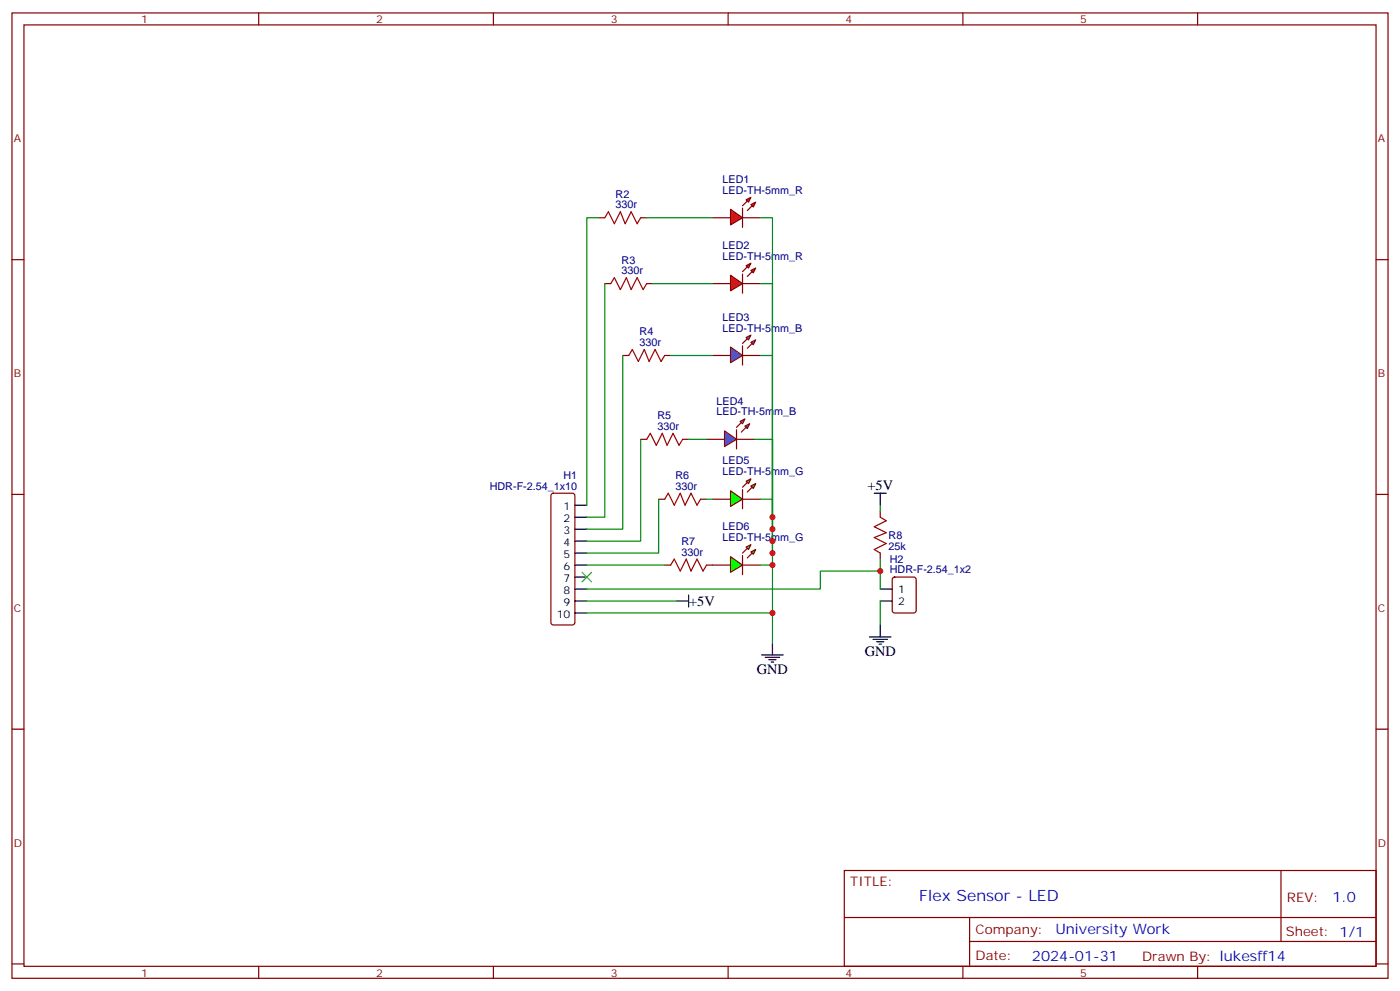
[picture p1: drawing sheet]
<svg xmlns="http://www.w3.org/2000/svg" width="412mm" height="292mm" viewBox="0 0 412 292" stroke-linecap="round" stroke-linejoin="round" font-family="sans-serif">
<g fill="none" stroke="#870000" stroke-width=".35">
<path d="M3.5 3.8h405.4v284.3h-405.4zM7.1 7.3h398.2v277.3h-398.2zM76.2 3.8v3.5M145.3 3.8v3.5M214.5 3.8v3.5M283.6 3.8v3.5M352.8 3.8v3.5M3.5 76.5h3.6M176.4 64.1h1.8M188.7 64.1h1.8M405.3 76.5h3.6M3.5 145.6h3.6"/>
<path d="M162.5 145.5l.5-.2h5.6l.5 .2 .2 .5v37.4l-.2 .5-.5 .2h-5.6l-.5-.3-.2-.4v-37.4zM405.3 145.6h3.6M3.5 214.8h3.6M405.3 214.8h3.6M248.7 256.4h156.6v28.2h-156.6zM377.3 256.4v20.9M248.7 270.2h156.5M285.6 277.3h119.6M285.6 270.2v14.2M3.5 283.9h3.6M76.2 284.6v3.5M145.3 284.6v3.5"/>
<path d="M214.5 284.6v3.5M283.6 284.6v3.5M352.8 284.6v3.5M405.3 283.9h3.6"/>
</g>
<path d="M169.3 148.8h3.6M169.3 152.3h3.6M169.3 155.9h3.6M169.3 159.4h3.6M169.3 162.9h3.6M169.3 166.4h3.6M169.3 170h3.6M169.3 173.5h3.6M169.3 177h3.6M169.3 180.6h3.6" fill="none" stroke="#000" stroke-width=".35"/>
<path d="M178.2 64.1l1-1.7 1.8 3.5 1.7-3.5 1.4 3.5 1.8-3.5 1.8 3.5 1-1.8" fill="none" stroke="#a10000" stroke-width=".35"/>
<g fill="#f00" stroke="#870000" stroke-width=".35">
<path d="M215.2 61.7l3.5 2.4-3.5 2.2z"/>
<path d="M218.7 61.3v5.7z"/>
</g>
<g fill="#870000" stroke="#870000" stroke-width=".35">
<path d="M218.7 60.6l1.4-1.4z"/>
<path d="M220.1 62l1.4-1.4z"/>
</g>
<g fill="#f00" stroke="#870000" stroke-width=".35">
<path d="M219.8 58.8l1.4-.7-.7 1.4z"/>
<path d="M221.2 60.3l1.4-.8-.7 1.5z"/>
</g>
<path d="M209.9 64.1h5.3M218.7 64.1h5.3M178.2 83.5h1.7M190.5 83.5h1.8M183.4 104.7h1.8M195.8 104.7h1.8M188.7 129.4h1.8M201.1 129.4h1.7M194 147h1.8M206.4 147h1.7M195.8 166.4h1.8M208.1 166.4h1.8" fill="none" stroke="#870000" stroke-width=".35"/>
<path d="M179.9 83.5l1.1-1.7 1.7 3.5 1.8-3.5 1.4 3.5 1.8-3.5 1.7 3.5 1.1-1.8M185.2 104.7l1.1-1.8 1.7 3.6 1.8-3.6 1.4 3.6 1.8-3.6 1.7 3.6 1.1-1.8M190.5 129.4l1.1-1.8 1.7 3.6 1.8-3.6 1.4 3.6 1.8-3.6 1.7 3.6 1.1-1.8M195.8 147l1-1.7 1.8 3.5 1.8-3.5 1.4 3.5 1.8-3.5 1.7 3.5 1.1-1.8M197.6 166.4l1-1.7 1.8 3.5 1.7-3.5 1.5 3.5 1.7-3.5 1.8 3.5 1-1.8" fill="none" stroke="#a10000" stroke-width=".35"/>
<g fill="#f00" stroke="#870000" stroke-width=".35">
<path d="M215.2 81.1l3.5 2.4-3.5 2.2z"/>
<path d="M218.7 80.7v5.7z"/>
</g>
<g fill="#870000" stroke="#870000" stroke-width=".35">
<path d="M218.7 80l1.4-1.4z"/>
<path d="M221.5 80l-1.4 1.4z"/>
</g>
<g fill="#f00" stroke="#870000" stroke-width=".35">
<path d="M219.8 78.2l1.4-.7-.7 1.5z"/>
<path d="M221.2 79.7l1.4-.7-.7 1.4z"/>
</g>
<path d="M209.9 83.5h5.3M218.7 83.5h5.3M209.9 104.7h5.3M218.7 104.7h5.3" fill="none" stroke="#870000" stroke-width=".35"/>
<g fill="#09f" stroke="#870000" stroke-width=".35">
<path d="M221.2 100.8l1.4-.7-.7 1.4z"/>
<path d="M219.8 99.4l1.4-.7-.7 1.4z"/>
</g>
<g fill="#870000" stroke="#870000" stroke-width=".35">
<path d="M220.1 102.6l1.4-1.4z"/>
<path d="M218.7 101.2l1.4-1.4z"/>
</g>
<path d="M218.7 101.9v5.6z" fill="#f00" stroke="#870000" stroke-width=".35"/>
<path d="M215.2 102.2l3.5 2.5-3.5 2.1z" fill="#09f" stroke="#870000" stroke-width=".35"/>
<path d="M208.1 129.4h5.3M217 129.4h5.2" fill="none" stroke="#870000" stroke-width=".35"/>
<g fill="#09f" stroke="#870000" stroke-width=".35">
<path d="M219.4 125.5l1.4-.7-.7 1.4z"/>
<path d="M218 124.1l1.4-.7-.7 1.4z"/>
</g>
<g fill="#870000" stroke="#870000" stroke-width=".35">
<path d="M218.4 127.3l1.4-1.4z"/>
<path d="M217 125.9l1.4-1.4z"/>
</g>
<path d="M217 126.6v5.6z" fill="#f00" stroke="#870000" stroke-width=".35"/>
<path d="M213.4 126.9l3.6 2.5-3.6 2.1z" fill="#09f" stroke="#870000" stroke-width=".35"/>
<path d="M209.9 147h5.3M218.7 147h5.3" fill="none" stroke="#870000" stroke-width=".35"/>
<g fill="#0f0" stroke="#870000" stroke-width=".35">
<path d="M221.2 143.2l1.4-.7-.7 1.4z"/>
<path d="M219.8 141.7l1.4-.7-.7 1.5z"/>
</g>
<g fill="#870000" stroke="#870000" stroke-width=".35">
<path d="M220.1 144.9l1.4-1.4z"/>
<path d="M218.7 143.5l1.4-1.4z"/>
</g>
<path d="M218.7 144.2v5.7z" fill="#f00" stroke="#870000" stroke-width=".35"/>
<path d="M215.2 144.6l3.5 2.4-3.5 2.2z" fill="#0f0" stroke="#870000" stroke-width=".35"/>
<path d="M209.9 166.4h5.3M218.7 166.4h5.3" fill="none" stroke="#870000" stroke-width=".35"/>
<g fill="#0f0" stroke="#870000" stroke-width=".35">
<path d="M221.2 162.6l1.4-.7-.7 1.4z"/>
<path d="M219.8 161.1l1.4-.7-.7 1.5z"/>
</g>
<g fill="#870000" stroke="#870000" stroke-width=".35">
<path d="M220.1 164.3l1.4-1.4z"/>
<path d="M218.7 162.9l1.4-1.4z"/>
</g>
<path d="M218.7 163.6v5.7z" fill="#f00" stroke="#870000" stroke-width=".35"/>
<path d="M215.2 164l3.5 2.4-3.5 2.2z" fill="#0f0" stroke="#870000" stroke-width=".35"/>
<g fill="none" stroke="#000" stroke-width=".35">
<path d="M257.5 145.3h3.6M259.3 145.3v3.5M199.3 177h3.5M202.8 175.3v3.5M259.3 177h3.5M259.3 173.5h3.5M224.4 192.9h6.3M225.4 193.6h4.3M226.5 194.3h2.1M227.2 195h.7M227.5 189.4v3.5M256.1 187.6h6.4"/>
<path d="M257.2 188.3h4.2M258.2 189h2.1M258.9 189.7h.7M259.3 184.1v3.5"/>
</g>
<g fill="none" stroke="#008700" stroke-width=".35">
<path d="M176.4 64.1h-3.5v84.7M190.5 64.1h19.4M224 64.1h3.5v125.3M178.2 83.5v68.8h-5.3M192.3 83.5h17.6M224 83.5h3.5v68.8M183.4 104.7v51.2h-10.5M197.6 104.7h12.3M224 104.7h3.5v51.2M188.7 129.4v30h-15.8M202.8 129.4h5.3M222.2 129.4h5.3v30"/>
<path d="M194 147v15.9h-21.1M208.1 147h1.8M224 147h3.5v15.9M259.3 148.8v1.8M172.9 166.4h22.9M172.9 177h26.4M224 166.4h3.5M259.3 168.2h-17.6v5.3h-68.8M259.3 164.7v8.8M259.3 177v7.1M172.9 180.6h54.6"/>
</g>
<path d="M259.3 150.6v1.7M259.3 162.9v1.8M263.1 170.2l.4-.2h5.7l.6 .4 .1 9.4-.5 .7-5.9 .1-.6-.5-.1-9.4z" fill="none" stroke="#870000" stroke-width=".35"/>
<path d="M259.3 152.3l1.8 1.1-3.6 1.8 3.6 1.7-3.6 1.4 3.6 1.8-3.6 1.8 1.8 1" fill="none" stroke="#a10000" stroke-width=".35"/>
<path d="M171.4 168.6l2.9 2.8M174.3 168.6l-2.9 2.8" fill="none" stroke="#3c3" stroke-width=".35"/>
<g fill="#c00">
<circle cx="259.3" cy="168.2" r=".88"/>
<circle cx="227.5" cy="162.9" r=".88"/>
<circle cx="227.5" cy="155.9" r=".88"/>
<circle cx="227.5" cy="152.3" r=".88"/>
<circle cx="227.5" cy="180.6" r=".88"/>
<circle cx="227.5" cy="166.4" r=".88"/>
<circle cx="227.5" cy="159.4" r=".88"/>
</g>
<text font-size="4.6" fill="#00f" x="270.8" y="265.4">Flex Sensor - LED</text>
<g font-size="4.2">
<text x="255.5" y="144.2">+5V</text>
<text x="203" y="178.5">+5V</text>
<text x="254.7" y="193.3">GND</text>
<text x="223" y="198.5">GND</text>
</g>
<g font-size="4.2" fill="#00f">
<text x="392.5" y="265.7">1.0</text>
<text x="310.9" y="275.2">University Work</text>
<text x="304" y="283">2024-01-31</text>
</g>
<g font-size="3.9" fill="#800">
<text x="250.5" y="261">TITLE:</text>
<text x="379.1" y="265.7">REV:</text>
<text x="287.4" y="275.2">Company:</text>
<text x="378.7" y="275.8">Sheet: 1/1</text>
<text x="287.4" y="282.9">Date:</text>
<text x="336.4" y="282.9">Drawn By: lukesff14</text>
</g>
<g font-size="3.2" fill="#800">
<text x="41.6" y="6.8">1</text>
<text x="110.8" y="6.8">2</text>
<text x="179.9" y="6.8">3</text>
<text x="249.1" y="6.8">4</text>
<text x="318.2" y="6.8">5</text>
<text x="4.1" y="41.9">A</text>
<text x="405.9" y="41.9">A</text>
<text x="4.1" y="111.1">B</text>
<text x="405.9" y="111.1">B</text>
<text x="4.1" y="180.2">C</text>
<text x="405.9" y="180.2">C</text>
<text x="4.1" y="249.3">D</text>
<text x="405.9" y="249.3">D</text>
<text x="41.6" y="287.6">1</text>
<text x="110.8" y="287.6">2</text>
<text x="179.9" y="287.6">3</text>
<text x="249.1" y="287.6">4</text>
<text x="318.2" y="287.6">5</text>
</g>
<g font-size="3.2" fill="#000080">
<text x="181.3" y="58.2">R2</text>
<text x="212.8" y="57.1">LED-TH-5mm_R</text>
<text x="212.8" y="54">LED1</text>
<text x="181.3" y="61.3">330r</text>
<text x="183.1" y="77.6">R3</text>
<text x="212.8" y="76.5">LED-TH-5mm_R</text>
<text x="212.8" y="73.4">LED2</text>
<text x="183.1" y="80.7">330r</text>
<text x="212.8" y="94.4">LED3</text>
<text x="188.4" y="101.9">330r</text>
<text x="188.4" y="98.8">R4</text>
<text x="212.8" y="97.6">LED-TH-5mm_B</text>
<text x="211.1" y="119.1">LED4</text>
<text x="193.7" y="123.5">R5</text>
<text x="211.1" y="122.3">LED-TH-5mm_B</text>
<text x="193.7" y="126.6">330r</text>
<text x="212.8" y="136.8">LED5</text>
<text x="166" y="141.1">H1</text>
<text x="199" y="141.1">R6</text>
<text x="212.8" y="140">LED-TH-5mm_G</text>
<text x="144.3" y="144.2">HDR-F-2.54_1x10</text>
<text x="199" y="144.2">330r</text>
<text x="200.7" y="160.5">R7</text>
<text x="212.8" y="159.4">LED-TH-5mm_G</text>
<text x="212.8" y="156.2">LED6</text>
<text x="261.8" y="161.9">25k</text>
<text x="261.8" y="158.8">R8</text>
<text x="200.7" y="163.6">330r</text>
<text x="262.1" y="165.8">H2</text>
<text x="262.1" y="168.9">HDR-F-2.54_1x2</text>
</g>
<g font-size="3.2">
<text x="166" y="150.2">1</text>
<text x="166" y="153.7">2</text>
<text x="166" y="157.3">3</text>
<text x="166" y="160.8">4</text>
<text x="166" y="164.3">5</text>
<text x="166" y="167.9">6</text>
<text x="166" y="171.4">7</text>
<text x="166" y="174.9">8</text>
<text x="166" y="178.4">9</text>
<text x="264.6" y="174.6">1</text>
<text x="264.6" y="178.1">2</text>
<text x="164" y="182">10</text>
</g>
</svg>
